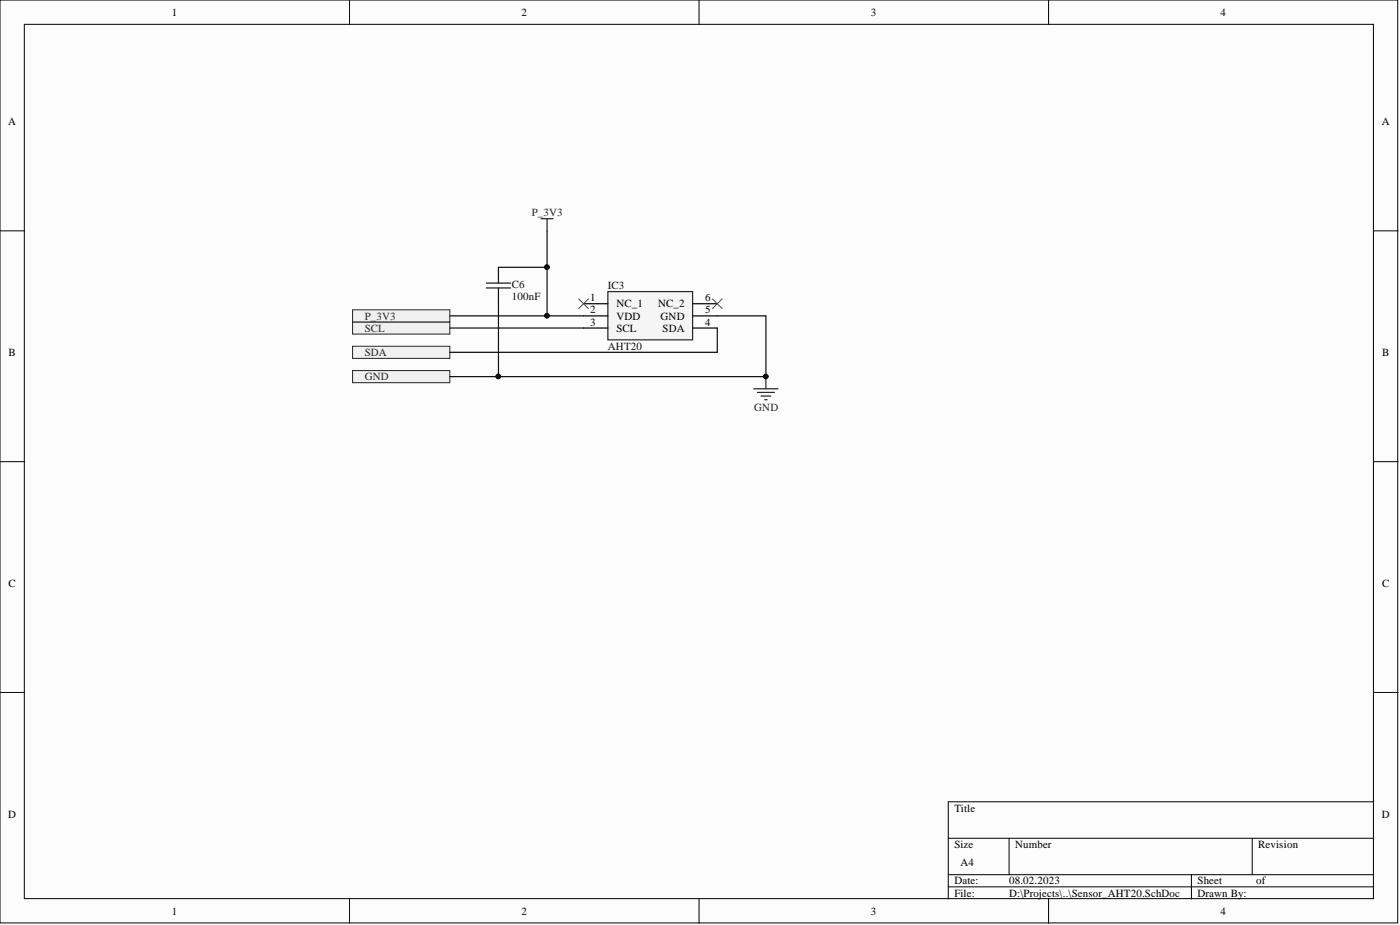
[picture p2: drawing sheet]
<svg xmlns="http://www.w3.org/2000/svg" width="292mm" height="193mm" viewBox="0 0 292 193" stroke-linecap="round" stroke-linejoin="round" font-family="sans-serif">
<g fill="#fcfcfc" stroke="#000" stroke-width=".21">
<path d="M0 0h291.6v192.5h-291.6z"/>
<path d="M5.1 5.1h281.5v182.4h-281.5z"/>
</g>
<g fill="none" stroke="#000" stroke-width=".21">
<path d="M72.9 0v5.1M145.9 0v5.1M218.8 0v5.1M0 48.2h5.1M286.6 48.2h5.1M0 96.3h5.1M286.6 96.3h5.1M0 144.5h5.1M286.6 144.5h5.1M197.9 174.9h88.7M210.5 174.9v7.6M261.3 174.9v7.6"/>
<path d="M286.6 167.3h-88.7v20.2M72.9 187.5v5.1M145.9 187.5v5.1M197.9 182.5h88.7M197.9 185h88.7M218.8 187.5v5.1M248.6 182.5v5"/>
</g>
<path d="M126.8 60.8h17.7v10.1h-17.7z" fill="#f5f5f5" stroke="#262626" stroke-width=".25"/>
<path d="M121.8 63.4h5M121.8 65.9h5M121.8 68.4h5M144.6 63.4h5.1M144.6 65.9h5.1M144.6 68.4h5.1" fill="none" stroke="#000" stroke-width=".25"/>
<path d="M112.9 45.6h2.5M114.1 45.6v2.6M159.8 78.6v2.5M157.3 81.1h5M158 81.9h3.6M158.8 82.6h2M159.5 83.4h.6" fill="none" stroke="#262626" stroke-width=".25"/>
<g fill="#0e0e0e" stroke="#0e0e0e" stroke-width=".21">
<circle cx="159.8" cy="78.5" r=".47"/>
<circle cx="114.1" cy="65.9" r=".47"/>
<circle cx="114.1" cy="55.7" r=".47"/>
</g>
<path d="M120.7 62.4l2.1 2M122.8 62.4l-2.1 2M148.6 62.4l2.1 2M150.7 62.4l-2.1 2" fill="none" stroke="#4c4c4c" stroke-width=".21"/>
<path d="M114.1 48.2v17.7h7.7" fill="none" stroke="#0e0e0e" stroke-width=".25"/>
<g fill="#f0f0f0" stroke="#262626" stroke-width=".21">
<path d="M73.6 67.2h20.3v2.5h-20.3z" fill-rule="evenodd"/>
<path d="M73.6 72.2h20.3v2.6h-20.3z" fill-rule="evenodd"/>
<path d="M73.6 77.3h20.3v2.5h-20.3z" fill-rule="evenodd"/>
<path d="M73.6 64.6h20.3v2.6h-20.3z" fill-rule="evenodd"/>
</g>
<path d="M104 55.8h10.1M93.9 65.9h20.2M93.9 68.4h27.9M104 63.4v15.2M149.7 68.4v5.1h-55.8M149.7 65.9h10.1v12.7h-65.9" fill="none" stroke="#0e0e0e" stroke-width=".25"/>
<g fill="#0e0e0e" stroke="#0e0e0e" stroke-width=".21">
<circle cx="114.1" cy="65.9" r=".47"/>
<circle cx="104" cy="78.5" r=".47"/>
<circle cx="159.8" cy="78.5" r=".47"/>
<circle cx="114.1" cy="55.7" r=".47"/>
</g>
<path d="M101.5 59.1h5M104 58.3v.8M101.5 60.1h5M104 60.1v.7" fill="none" stroke="#1c1c1c" stroke-width=".25"/>
<path d="M104 55.8v2.5M104 60.8v2.6" fill="none" stroke="#000" stroke-width=".25"/>
<g font-size="2.3">
<text x="35.8" y="3.3">1</text>
<text x="108.8" y="3.3">2</text>
<text x="181.7" y="3.3">3</text>
<text x="254.7" y="3.3">4</text>
<text x="1.7" y="26.1">A</text>
<text x="288.3" y="26.1">A</text>
<text x="123.1" y="62.9">1</text>
<text x="123.1" y="65.4">2</text>
<text x="128.6" y="64.1">NC_1</text>
<text x="137.3" y="64.1">NC_2</text>
<text x="147.1" y="65.4">5</text>
<text x="147.1" y="62.9">6</text>
<text x="123.1" y="67.9">3</text>
<text x="128.6" y="66.7">VDD</text>
<text x="128.6" y="69.2">SCL</text>
<text x="137.8" y="66.7">GND</text>
<text x="138.2" y="69.2">SDA</text>
<text x="147.1" y="67.9">4</text>
<text x="1.8" y="74.3">B</text>
<text x="288.4" y="74.3">B</text>
<text x="1.8" y="122.4">C</text>
<text x="288.4" y="122.4">C</text>
<text x="1.7" y="170.6">D</text>
<text x="199.1" y="169.3">Title</text>
<text x="288.3" y="170.6">D</text>
<text x="199.1" y="176.9">Size</text>
<text x="211.8" y="176.9">Number</text>
<text x="262.5" y="176.9">Revision</text>
<text x="199.1" y="184.5">Date:</text>
<text x="200.4" y="180.7">A4</text>
<text x="210.5" y="184.5">08.02.2023</text>
<text x="249.9" y="184.5">Sheet</text>
<text x="262.1" y="184.5">of</text>
<text x="35.8" y="190.8">1</text>
<text x="108.8" y="190.8">2</text>
<text x="181.7" y="190.8">3</text>
<text x="199.1" y="187">File:</text>
<text x="210.5" y="187">D:\Projects\..\Sensor_AHT20.SchDoc</text>
<text x="249.9" y="187">Drawn By:</text>
<text x="254.7" y="190.8">4</text>
</g>
<g font-size="2.3" fill="#262626">
<text x="110.9" y="45.1">P_3V3</text>
<text x="76.1" y="69.2">SCL</text>
<text x="76.1" y="66.7">P_3V3</text>
<text x="76.1" y="74.3">SDA</text>
<text x="76.1" y="79.3">GND</text>
<text x="157.4" y="85.7">GND</text>
</g>
<g font-size="2.3" fill="#0e0e0e">
<text x="106.8" y="60.1">C6</text>
<text x="106.8" y="62.6">100nF</text>
<text x="126.8" y="60.3">IC3</text>
<text x="126.8" y="73">AHT20</text>
</g>
</svg>
